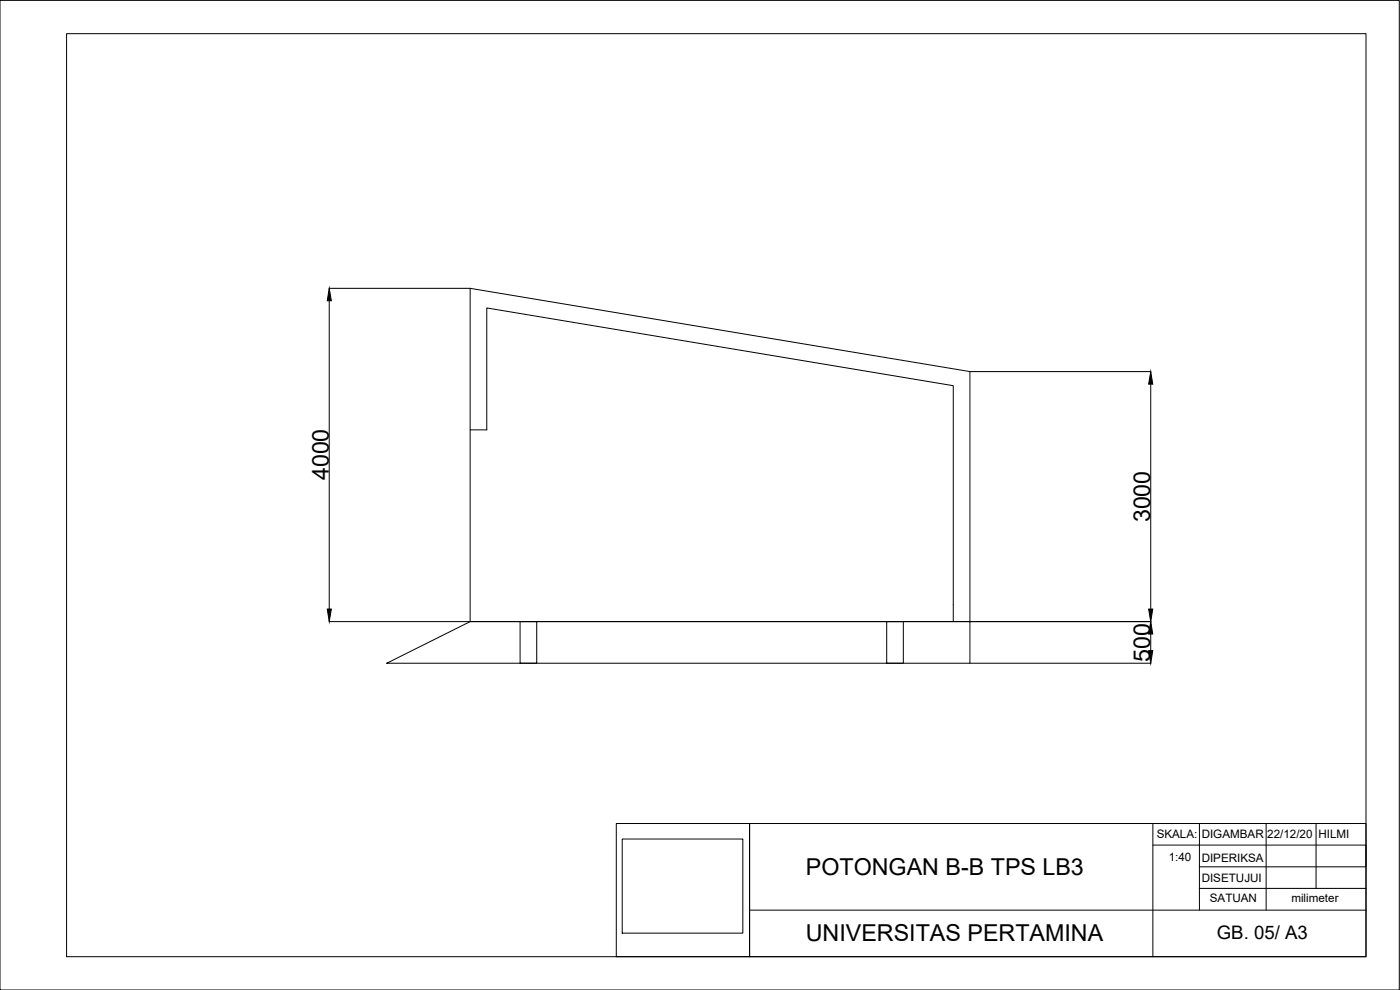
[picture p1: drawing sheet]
<svg xmlns="http://www.w3.org/2000/svg" width="420mm" height="297mm" viewBox="0 0 420 297" stroke-linecap="round" stroke-linejoin="round" font-family="sans-serif">
<!-- layer: 0 -->
<g fill="none" stroke="#000" stroke-width=".3">
<path d="M0 .1h419.9v296.9h-419.9zM20 10.1h390v276.9h-390zM98.8 86.5h42.3M98.8 90.2v92.5M141.1 86.5l150 25v75h-150zM291.1 111.5h54.3M345.4 115.3v67.4M141.1 129h5v-36.6l140 23.3v70.8M98.8 186.5h42.3M116.1 199l25-12.5h150v12.5zM156.1 186.5h5v12.5h-5zM266.1 186.5h5v12.5h-5z"/>
<path d="M291.1 186.5h54.3M291.1 199h54.3M345.4 190.2v5M185 247.1h40v39.9h-40zM186.7 251.7h36.2v28.3h-36.2zM225 247.1h185v39.9h-185zM346 253.6h64v6.5h-50M346 247.1v39.9M360 247.1v26M380 247.1v26M395 247.1v19.5M225 273.1h185"/>
<path d="M360 266.6h50"/>
</g>
<path d="M98.8 86.5l.6 3.7h-1.2zM345.4 111.5l.5 3.8h-1.2zM98.2 182.7h1.2l-.6 3.8zM344.7 182.7h1.2l-.5 3.8zM345.4 186.5l.5 3.7h-1.2zM344.7 195.2h1.2l-.5 3.8z" fill="#000" stroke="#000" stroke-width=".3"/>
<g font-size="7">
<text x="98.7" y="144.1" transform="rotate(-90 98.7 144.1)">4000</text>
<text x="345.2" y="156.7" transform="rotate(-90 345.2 156.7)">3000</text>
<text x="345.2" y="198.5" transform="rotate(-90 345.2 198.5)">500</text>
<text x="241.9" y="262.5">POTONGAN B-B TPS LB3</text>
<text x="241.9" y="282.3">UNIVERSITAS PERTAMINA</text>
</g>
<text font-size="5.6" x="365.2" y="281.8">GB. 05/ A3</text>
<g font-size="3.5">
<text x="347.1" y="251.5">SKALA:</text>
<text x="360.6" y="251.5">DIGAMBAR</text>
<text x="380.3" y="251.5">22/12/20</text>
<text x="395.7" y="251.5">HILMI</text>
<text x="350.8" y="258.4">1:40</text>
<text x="360.6" y="258.6">DIPERIKSA</text>
<text x="360.6" y="264.6">DISETUJUI</text>
<text x="363.1" y="270.7">SATUAN</text>
<text x="387.6" y="270.7">milimeter</text>
</g>
</svg>
